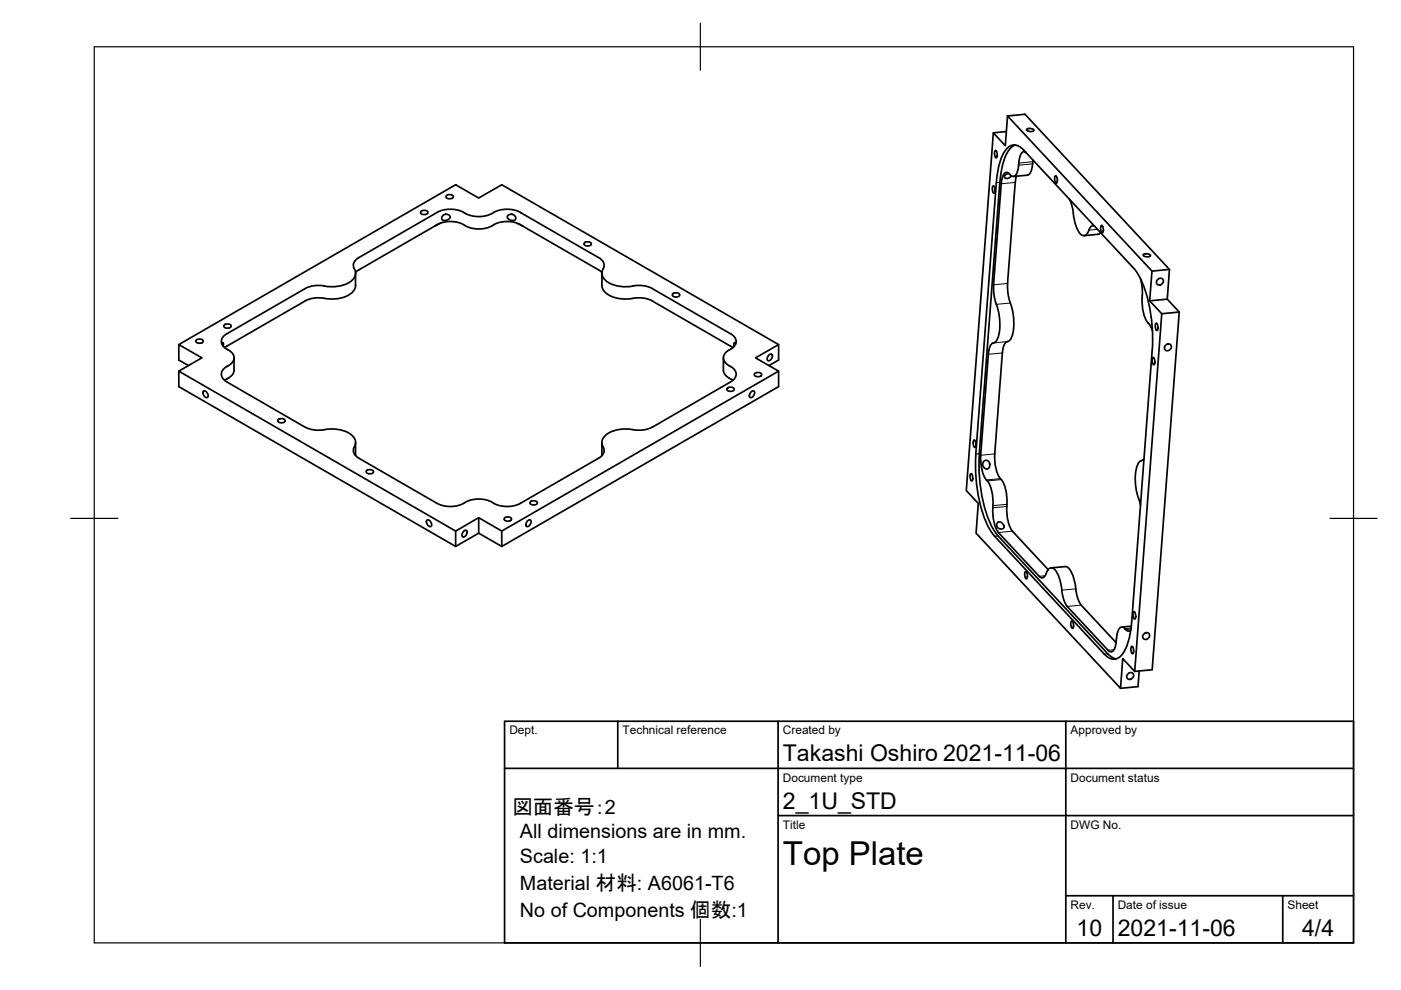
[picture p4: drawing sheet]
<svg xmlns="http://www.w3.org/2000/svg" width="297mm" height="210mm" viewBox="0 0 297 210" stroke-linecap="round" stroke-linejoin="round" font-family="sans-serif">
<!-- layer: Visible -->
<g fill="none" stroke="#000" stroke-width=".36">
<path d="M210.6 39.4l.2 .2 .2 .6-.2 .8-.3-.3-.1-.5zM211 31.9l.3 .2 .1 .6-.2 .8-.2-.3-.1-.5zM211.2 38.7l-4.3 57.6M211.2 38.7a13 13 0 0 1 2.1-7 2.23 2.23 0 0 1 3.8 .1l23.2 25a19.6 19.6 0 0 1 3.6 9.5l.5 4.8-.1 3.1-4.4 57.6M212 38.6l-4.4 57.6M213.4 27.9l-2.8 .3M213.6 24.6l30.6 32.9-.4 6.3 2.5 2.7-5.7 75.9-2.6-2.8-.4 6.3-30.7-32.9 .5-6.3-2.5-2.7 5.7-75.8 2.5 2.7zM213.6 24.6l3.7-.4 30.6 32.9-.4 6.3 2.5 2.8-5.7 75.8-3.7 .4M213.9 36.8l-.8 .3-.1 .3 .1 .3 .6 .1 .7-.5M214.2 37.1a.78 .78 0 0 0-.7-.5 .78 .78 0 0 0-.7 .4l-.5 1.9-1.6 21.5M215.3 30.7a4.8 4.8 0 0 0-2.5 3.4l-.5 2.1-.3 2.4M215.5 37.4l-.2 1.3-1.7 21.4"/>
<path d="M217.3 32.2l.2 .1M217.5 32.2l-.4-.1a2.93 2.93 0 0 0-1.1 2.9 2.67 2.67 0 0 1-1.1 2.4l-.7-.3M217.6 27.5l.8-.3 .6 .2 .2 .3-.8 .2-.5-.1zM218.9 34.7l-.1 .7a2 2 0 0 1-1 1.7l-2.9 .3M219 33.9l-.1 .8M223.8 37.3l.3 .2 .1 .6-.2 .7-.3-.2-.1-.5zM75.4 57.9v2.6a3.5 3.5 0 0 1-3.3 2.7l-2 .2a8.3 8.3 0 0 0-5.4 .4l-16.6 9.6M76.1 54.6a1.85 1.85 0 0 0-.8 2.9 2.6 2.6 0 0 1-2 2.8l-1.4 .4-2.3 .1a6.8 6.8 0 0 0-4.9 .4M89.2 44.9l.7-.3a.57 .57 0 0 1 .8 .6l-.8 .3a.57 .57 0 0 1-.7-.6zM93.4 47.3l-1.3 .7M93.9 45.8a.81 .81 0 0 1 .9-.4 .81 .81 0 0 1 .6 .8l-.3 .3a.82 .82 0 0 1-.8 .3 .82 .82 0 0 1-.7-.6zM94.6 41.5l.7-.3a.57 .57 0 0 1 .8 .7l-.8 .3a.57 .57 0 0 1-.7-.7z"/>
<path d="M98.7 47.9a6 6 0 0 0-6-.3l-16.6 9.6-.7 .6M98.7 45.3a6 6 0 0 0-6-.3l-16.6 9.6M98.7 47.9a6.3 6.3 0 0 0 5.6 0M98.7 45.2a6.3 6.3 0 0 0 5.6 0M104.3 47.9a6.1 6.1 0 0 1 6.1-.3l16.5 9.6M104.3 45.3a6.1 6.1 0 0 1 6.1-.3l16.5 9.6M107.6 45.8a.9 .9 0 0 1 1.2-.3 .9 .9 0 0 1 .4 1.1l-.1 .1a.98 .98 0 0 1-1.5-.9zM109.6 47.3l1.3 .7M123.9 51.5l.7-.2a.57 .57 0 0 1 .7 .6l-.7 .3a.57 .57 0 0 1-.7-.7zM126.9 57.2l.7 .6M126.9 54.6a1.85 1.85 0 0 1 .8 2.9 2.6 2.6 0 0 0 2 2.8 10.2 10.2 0 0 0 5.8 .2l1.8 .3 1 .4M127.6 57.9v2.6a3.5 3.5 0 0 0 3.3 2.7l2 .2a8.3 8.3 0 0 1 5.4 .4l16.6 9.6"/>
<path d="M226.7 42.2a12.2 12.2 0 0 1 1.1 4.6l.4 1.3a1.95 1.95 0 0 0 1.9 1.8l.5-.6 .3-.5M232.1 47.9a.85 .85 0 0 0-1.2 .9M233.4 49.4l-.6 .3-3 .3M233.5 47.8l.3 .2 .1 .6-.2 .7-.2-.2-.1-.5zM241.8 59.1l.3 1.8v2.3M242.4 54l.8-.2 .5 .1 .2 .3-.8 .3-.5-.2zM245.4 59.3a.7 .7 0 0 1 1.2 0 .7 .7 0 0 1-.4 1.1 .66 .66 0 0 1-.9-.2 .66 .66 0 0 1 .1-.9zM247.9 57.1l-3.7 .4M37.9 78.7v3.3l58.7 33.9 4.9-2.9 4.9 2.9 58.7-33.9v-3.3M37.9 73.1l58.7-33.9 4.9 2.8 4.9-2.8 58.7 33.9-4.9 2.8 4.9 2.8-58.7 33.9-4.9-2.8-4.9 2.8-58.7-33.9 4.9-2.8zM37.9 73.1v3.2l2.1 1.2M41.6 72.2l.7-.3a.57 .57 0 0 1 .7 .6l-.7 .3a.57 .57 0 0 1-.7-.6z"/>
<path d="M47 72.9l.2-.3 .1 .1v.7M47.5 69l.7-.3a.57 .57 0 0 1 .8 .6l-.8 .3a.57 .57 0 0 1-.7-.6zM48.1 73.4l-.5 .3M48.5 74.2a1.73 1.73 0 0 1 1.1 1.7 1.73 1.73 0 0 1-1.1 1.6 1.81 1.81 0 0 0-1 3.1l17.2 10M49.6 75.9v2.6a2.3 2.3 0 0 1-1.5 1.8M64.7 61.2l-16.6 9.6a1.73 1.73 0 0 0-1.2 1.6 1.73 1.73 0 0 0 1.2 1.6l.4 .2M138.3 61.2l16.6 9.6M142.6 62.4l.7-.3a.57 .57 0 0 1 .8 .6l-.8 .3a.57 .57 0 0 1-.7-.6zM153.4 75.9v2.6a2.32 2.32 0 0 0 1.5 1.8M154.5 77.5l.4 .2M154.5 74.2a1.73 1.73 0 0 0-1.1 1.7 1.73 1.73 0 0 0 1.1 1.6M154.9 74.1l-.4 .1"/>
<path d="M154.9 73.4l.5 .3M154.9 70.8a1.73 1.73 0 0 1 1.2 1.6 1.73 1.73 0 0 1-1.2 1.6M154.9 77.7a1.73 1.73 0 0 1 1.2 1.6 1.73 1.73 0 0 1-1.2 1.7M156 72.9l-.2-.3-.1 .1v.7M160 79.2l.7-.2a.57 .57 0 0 1 .7 .6l-.7 .3a.57 .57 0 0 1-.7-.7zM163 75.3l.6-.2a.92 .92 0 0 1-.8 1.4 .79 .79 0 0 1 .2-1.2zM165.1 73.1v3.2l-2.1 1.2M210.6 72.7a2.45 2.45 0 0 0-1.1 2.4l-1.6 21.4a8.2 8.2 0 0 0 1.2 5.3M210.7 60.4v1.8l.5 2.3M211.2 64.5a11.4 11.4 0 0 1 .3 7.3l-.5 .8-.4 .1M212.5 74.8l-1.6 21.4M213.6 72.4a2.44 2.44 0 0 0-1.1 2.4"/>
<path d="M213.6 60.1a12.6 12.6 0 0 0 1 5.5 9.9 9.9 0 0 1-.4 6.4l-.6 .4M242.2 63.2a7.9 7.9 0 0 0 1.3 5.4M243.6 68.6l.7 1.5M244.5 75.8l.2 .2 .2 .6-.2 .7-.3-.2-.1-.5zM245.1 68.5l.3 .3 .1 .5-.2 .8-.2-.3-.2-.5zM247.1 73.2a.7 .7 0 0 1 1.2 0 .7 .7 0 0 1-.4 1.1 .66 .66 0 0 1-.9-.2 .66 .66 0 0 1 .1-.9zM247.5 63.4l-3.7 .4M250 66.2l-3.7 .3M43.2 82.9a.92 .92 0 0 1 .8 1.4 .92 .92 0 0 1-.8-1.4zM48.1 80.3l-.5 .3M58.9 89l.8-.3a.57 .57 0 0 1 .7 .7l-.7 .3a.57 .57 0 0 1-.8-.7zM64.7 90.5a6.9 6.9 0 0 0 4.9 .5 6.4 6.4 0 0 1 5.4 1.7 2.01 2.01 0 0 1-.1 2.5 1.8 1.8 0 0 0 1.2 1.9l16.6 9.6a6.2 6.2 0 0 0 6-.2"/>
<path d="M75.4 93.8v2.8M77.7 99.8l.7-.2a.57 .57 0 0 1 .7 .6l-.7 .3a.57 .57 0 0 1-.7-.7zM126.9 97.1l-16.5 9.6a6.2 6.2 0 0 1-6.1-.2M127.6 93.8v2.8M138.3 90.5a6.9 6.9 0 0 1-4.9 .5 6.4 6.4 0 0 0-5.4 1.7 2.01 2.01 0 0 0 .1 2.5 1.79 1.79 0 0 1-1.2 1.9M154.2 82.4l.7-.3a.57 .57 0 0 1 .7 .6l-.7 .3a.57 .57 0 0 1-.7-.6zM154.9 81l-16.6 9.6M154.9 80.3l.5 .3M159.2 83.1l.6-.2a.92 .92 0 0 1-.8 1.4 .79 .79 0 0 1 .2-1.2zM206.5 93.3l.3 .2 .1 .6-.2 .8-.2-.3-.2-.5zM206.9 96.3a31.5 31.5 0 0 0 2.8 15.7l1.2 1.7 23.2 25a2.35 2.35 0 0 0 2.3 1 2.35 2.35 0 0 0 2-1.6 14.6 14.6 0 0 0 1.5-6.3M207.6 96.2a31.5 31.5 0 0 0 2.9 15.8l1.1 1.6 23.3 25 .7 .6 1.1 .5"/>
<path d="M208.6 97.8a.89 .89 0 0 1 1.2 .3 .89 .89 0 0 1-.2 1.2l-.5 .1a1.03 1.03 0 0 1-.5-1.6zM210.9 96.2a8.2 8.2 0 0 0 1.2 5.3M242.6 97.3l-.4 .3a1.5 1.5 0 0 0-1.2 1.5 12 12 0 0 0 .4 6.7M90.6 110.3a.92 .92 0 0 1 .8 1.3 .92 .92 0 0 1-.8-1.3zM96.6 112.6v3.3M98.3 112.7l.6-.2a.92 .92 0 0 1-.8 1.3 .79 .79 0 0 1 .2-1.1zM98.7 106.5a6.3 6.3 0 0 1 5.6 0M101.5 109.8v3.2M106.4 112.6v3.3M106.9 109.9l.8-.3a.57 .57 0 0 1 .7 .6l-.7 .3a.57 .57 0 0 1-.8-.6zM111.8 110.5l.6-.2a.92 .92 0 0 1-.8 1.3 .79 .79 0 0 1 .2-1.1zM112.4 106.4l.7-.2a.57 .57 0 0 1 .8 .6l-.8 .3a.57 .57 0 0 1-.7-.7z"/>
<path d="M205.9 100.4l.2 .3 .1 .5-.1 .8-.3-.3-.1-.5zM209.1 101.8l.2 .2M209.3 101.9a8.2 8.2 0 0 1 1.2 5.3M210.5 107.2a9.4 9.4 0 0 0 1.2 5.7l8.6 9.3 .4 .3 .6-.1 .5-.8M211.4 110.9l.3-.2h.4a.8 .8 0 0 1 .7 .6 .8 .8 0 0 1-.3 .8 .87 .87 0 0 1-1-.2 .87 .87 0 0 1-.1-1zM212.1 101.5a7.8 7.8 0 0 1 1.3 5.9M213.5 107.4a8.2 8.2 0 0 0 1.2 5.2l7.5 8.2M241.4 105.8l.4 1.3M217.4 121.2l.3 .2 .1 .6-.2 .7-.2-.2-.1-.6zM221.8 121.6a1.16 1.16 0 0 1 1.5-1.1 6.7 6.7 0 0 1 1.8 4.6l.5 2.1 .7 1.4 8.6 9.3 .7 .3a2.94 2.94 0 0 0 1.1-2.8M222.8 120.4l3-.3a1.79 1.79 0 0 1 1.4 1.3l.6 1.5 .7 4 .7 1.4M227.2 131.7l.3 .2 .1 .6-.2 .7-.2-.2-.2-.6z"/>
<path d="M229.2 128.3l7.4 7.9M238.6 133.5a.76 .76 0 0 0-.6-.5 .76 .76 0 0 0-.8 .4l-.5 1.9M238.7 133.5a.67 .67 0 0 0 1.1 0M239.9 132.8l-2.1 .2M240 137l.2 .3 .1 .5-.1 .8-.3-.2-.1-.6zM240.4 129.7l.3 .2 .1 .6-.2 .8-.3-.3-.1-.5zM242.5 134.4a.7 .7 0 0 1 1.2 0 .7 .7 0 0 1-.5 1.1 .66 .66 0 0 1-.9-.2 .66 .66 0 0 1 .2-.9zM239.1 142.9a.7 .7 0 0 1 1.2 0 .7 .7 0 0 1-.4 1.1 .66 .66 0 0 1-.9-.2 .66 .66 0 0 1 .1-.9zM241.5 142.3l-.2 3.3-3.7 .3"/>
</g>
<!-- layer: Visible Narrow -->
<g fill="none" stroke="#000" stroke-width=".21">
<path d="M212 38.6l-.8 .1M215.2 38.7l-2.9 .3M218.9 34.7l-2.9 .3M219 34.3l-3 .3M232.7 48.6l-1.8 .2M212.5 74.8l-3 .3M213.6 72.4l-3 .3M213.6 60.1l-2.9 .3M214.2 64.3l-3 .2M207.6 96.2l-.7 .1M210.9 96.2l-3 .3M211.6 113.6l-.7 .1"/>
<path d="M212.1 101.5l-3 .3M212.3 101.7l-3 .3M213.4 107.4l-2.9 .3M213.5 106.9l-3 .3M214.7 112.6l-3 .3M221.6 122.1l-1.3 .1M228.1 124.9l-3 .2M229.2 128.3l-2.9 .3M234.9 138.6l-.8 .1M236.2 137.8l-1.3 .1M239.8 133.4l-1.2 .1M239.8 133.2l-1.3 .1"/>
</g>
<!-- layer: Border -->
<path d="M20 9.9h267v190h-267zM148.5 4.9v10M15 109.9h10M282 109.9h10M148.5 194.9v10" fill="none" stroke="#000" stroke-width=".25"/>
<!-- layer: TitleBlock -->
<path d="M107 152.9h180v47h-180zM131 152.9v10M165 152.9v47M226 152.9v47M107 162.9h180M165 172.9h122M226 189.9h61M236 189.9v10M272 189.9v10" fill="none" stroke="#000" stroke-width=".36"/>
<text font-size="7" x="166" y="183.4">Top Plate</text>
<g font-size="4.9">
<text x="166" y="161.4">Takashi Oshiro 2021-11-06</text>
<text x="166" y="171.4">2_1U_STD</text>
<text x="228.3" y="198.6">10</text>
<text x="237" y="198.4">2021-11-06</text>
<text x="276.1" y="198.6">4/4</text>
</g>
<text font-size="4.4" x="108.6" y="172.5">図面番号：2</text>
<g font-size="4.2">
<text x="110.2" y="177.7">All dimensions are in mm.</text>
<text x="110.2" y="182.9">Scale: 1:1</text>
<text x="110.2" y="188.6">Material 材料: A6061-T6</text>
<text x="110.2" y="194.3">No of Components 個数:1</text>
</g>
<g font-size="2.5">
<text x="108" y="155.7">Dept.</text>
<text x="132" y="155.7">Technical reference</text>
<text x="166" y="155.7">Created by</text>
<text x="227" y="155.7">Approved by</text>
<text x="166" y="165.7">Document type</text>
<text x="227" y="165.7">Document status</text>
<text x="166" y="175.7">Title</text>
<text x="227" y="175.7">DWG No.</text>
<text x="227" y="192.7">Rev.</text>
<text x="237" y="192.7">Date of issue</text>
<text x="273" y="192.7">Sheet</text>
</g>
</svg>
